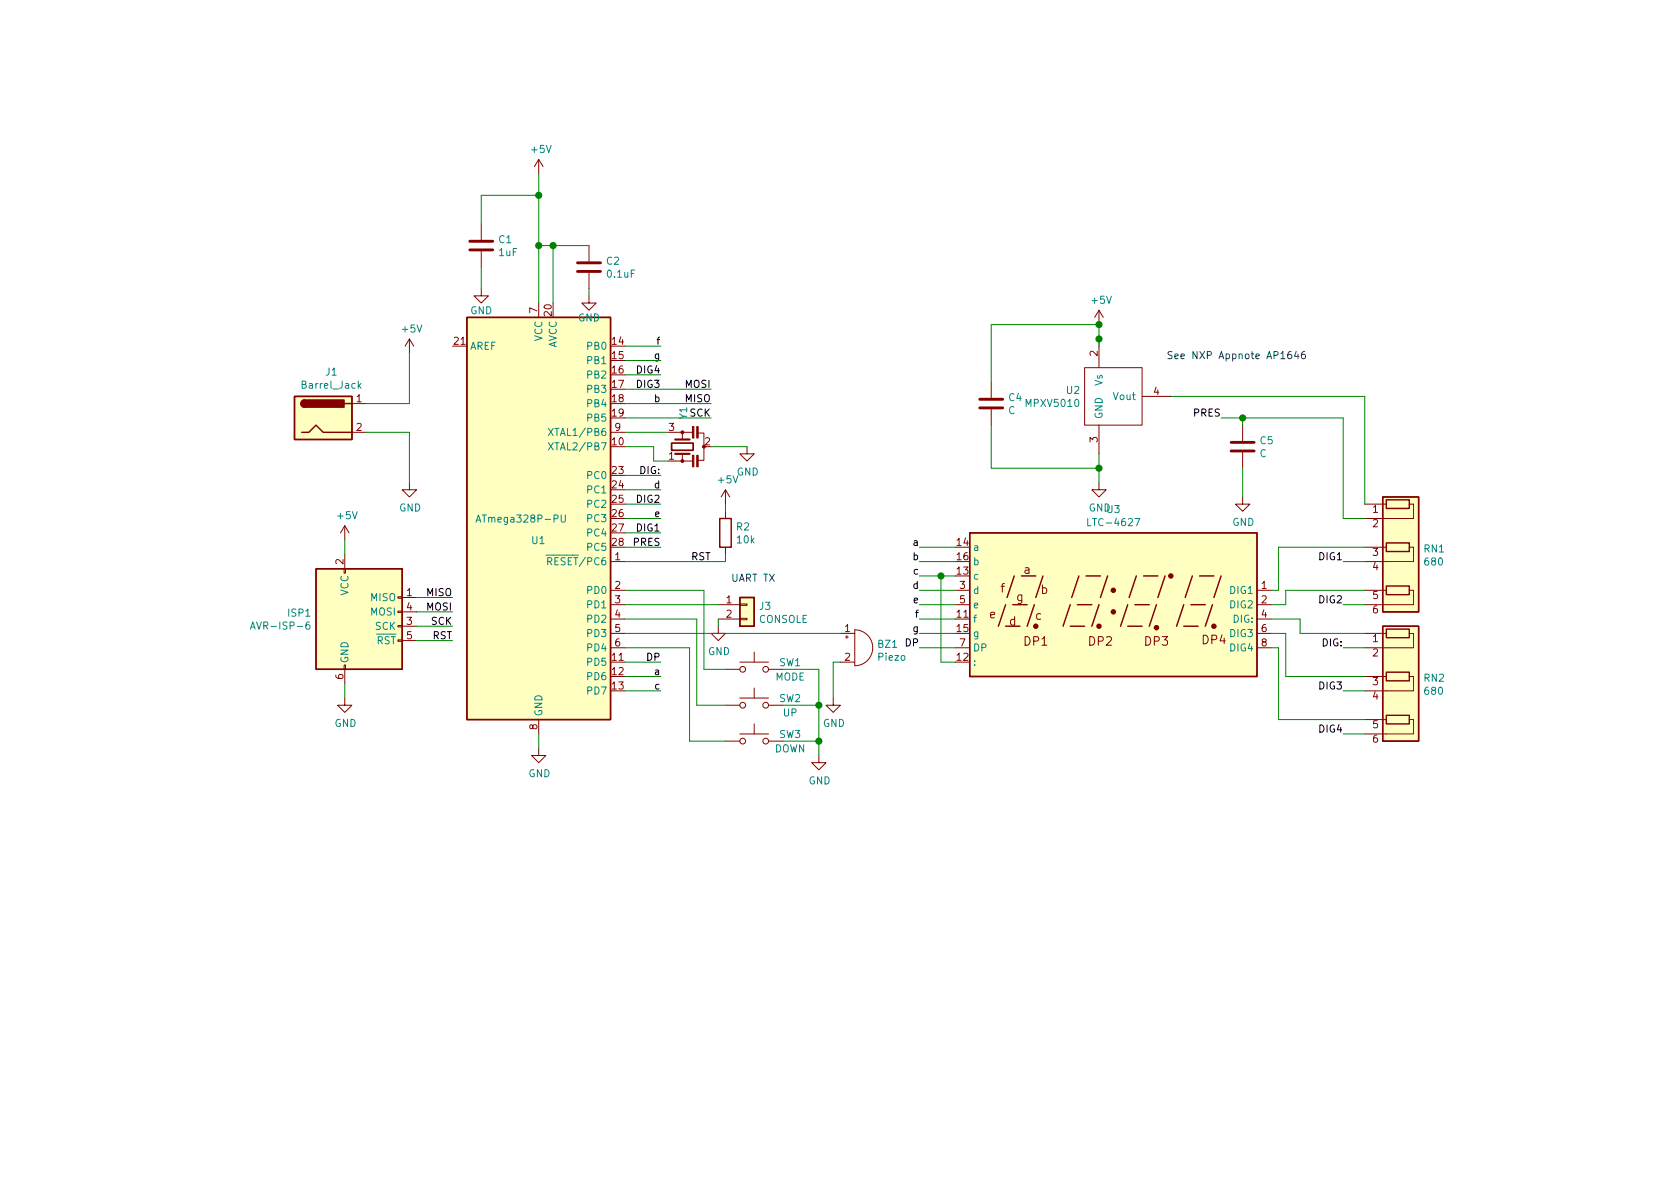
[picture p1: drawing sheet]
EESchema Schematic File Version 5
EELAYER 30 0
EELAYER END
$Descr A4 11693 8268
encoding utf-8
Sheet 1 1
Title ""
Date ""
Rev ""
Comp ""
Comment1 ""
Comment2 ""
Comment3 ""
Comment4 ""
Comment5 ""
Comment6 ""
Comment7 ""
Comment8 ""
Comment9 ""
$EndDescr
Connection ~ 3750 1350
Connection ~ 3750 1700
Connection ~ 3850 1700
Connection ~ 5700 4900
Connection ~ 5700 5150
Connection ~ 6550 4000
Connection ~ 7650 2250
Connection ~ 7650 2350
Connection ~ 7650 3250
Connection ~ 8650 2900
Wire Wire Line
	2400 3750 2400 3850
Wire Wire Line
	2400 4750 2400 4850
Wire Wire Line
	2550 2800 2850 2800
Wire Wire Line
	2550 3000 2850 3000
Wire Wire Line
	2850 2450 2850 2800
Wire Wire Line
	2850 3000 2850 3350
Wire Wire Line
	2900 4150 3150 4150
Wire Wire Line
	2900 4250 3150 4250
Wire Wire Line
	2900 4350 3150 4350
Wire Wire Line
	2900 4450 3150 4450
Wire Wire Line
	3350 1350 3350 1550
Wire Wire Line
	3350 1350 3750 1350
Wire Wire Line
	3350 1850 3350 2000
Wire Wire Line
	3750 1200 3750 1350
Wire Wire Line
	3750 1350 3750 1700
Wire Wire Line
	3750 1700 3750 2100
Wire Wire Line
	3750 1700 3850 1700
Wire Wire Line
	3750 5100 3750 5200
Wire Wire Line
	3850 1700 3850 2100
Wire Wire Line
	3850 1700 4100 1700
Wire Wire Line
	4100 2000 4100 2050
Wire Wire Line
	4350 2400 4600 2400
Wire Wire Line
	4350 2500 4600 2500
Wire Wire Line
	4350 2600 4600 2600
Wire Wire Line
	4350 2700 4950 2700
Wire Wire Line
	4350 2800 4950 2800
Wire Wire Line
	4350 2900 4950 2900
Wire Wire Line
	4350 3000 4650 3000
Wire Wire Line
	4350 3300 4600 3300
Wire Wire Line
	4350 3400 4600 3400
Wire Wire Line
	4350 3500 4600 3500
Wire Wire Line
	4350 3600 4600 3600
Wire Wire Line
	4350 3700 4600 3700
Wire Wire Line
	4350 3800 4600 3800
Wire Wire Line
	4350 3900 5050 3900
Wire Wire Line
	4350 4200 5000 4200
Wire Wire Line
	4350 4300 4850 4300
Wire Wire Line
	4350 4400 5850 4400
Wire Wire Line
	4350 4500 4800 4500
Wire Wire Line
	4350 4600 4600 4600
Wire Wire Line
	4350 4700 4600 4700
Wire Wire Line
	4350 4800 4600 4800
Wire Wire Line
	4550 3100 4350 3100
Wire Wire Line
	4550 3200 4550 3100
Wire Wire Line
	4650 3200 4550 3200
Wire Wire Line
	4800 5150 4800 4500
Wire Wire Line
	4850 4300 4850 4900
Wire Wire Line
	4850 4900 5050 4900
Wire Wire Line
	4900 4100 4350 4100
Wire Wire Line
	4900 4650 4900 4100
Wire Wire Line
	5000 4300 5000 4350
Wire Wire Line
	5050 3500 5050 3550
Wire Wire Line
	5050 3850 5050 3900
Wire Wire Line
	5050 4650 4900 4650
Wire Wire Line
	5050 5150 4800 5150
Wire Wire Line
	5200 3100 4950 3100
Wire Wire Line
	5450 4650 5700 4650
Wire Wire Line
	5450 4900 5700 4900
Wire Wire Line
	5450 5150 5700 5150
Wire Wire Line
	5700 4650 5700 4900
Wire Wire Line
	5700 4900 5700 5150
Wire Wire Line
	5700 5150 5700 5250
Wire Wire Line
	5800 4600 5800 4850
Wire Wire Line
	5850 4600 5800 4600
Wire Wire Line
	6400 3800 6650 3800
Wire Wire Line
	6400 3900 6650 3900
Wire Wire Line
	6400 4000 6550 4000
Wire Wire Line
	6400 4100 6650 4100
Wire Wire Line
	6400 4200 6650 4200
Wire Wire Line
	6400 4300 6650 4300
Wire Wire Line
	6400 4400 6650 4400
Wire Wire Line
	6400 4500 6650 4500
Wire Wire Line
	6550 4000 6650 4000
Wire Wire Line
	6550 4600 6550 4000
Wire Wire Line
	6650 4600 6550 4600
Wire Wire Line
	6900 2250 6900 2650
Wire Wire Line
	6900 2250 7650 2250
Wire Wire Line
	6900 2950 6900 3250
Wire Wire Line
	6900 3250 7650 3250
Wire Wire Line
	7650 2250 7650 2350
Wire Wire Line
	7650 2400 7650 2350
Wire Wire Line
	7650 3150 7650 3250
Wire Wire Line
	7650 3250 7650 3350
Wire Wire Line
	8150 2750 9500 2750
Wire Wire Line
	8500 2900 8650 2900
Wire Wire Line
	8650 2900 8650 2950
Wire Wire Line
	8650 2900 9350 2900
Wire Wire Line
	8650 3250 8650 3450
Wire Wire Line
	8850 4100 8900 4100
Wire Wire Line
	8850 4200 8950 4200
Wire Wire Line
	8850 4300 9050 4300
Wire Wire Line
	8850 4400 8950 4400
Wire Wire Line
	8900 3800 9500 3800
Wire Wire Line
	8900 4100 8900 3800
Wire Wire Line
	8900 4500 8850 4500
Wire Wire Line
	8900 4500 8900 5000
Wire Wire Line
	8900 5000 9500 5000
Wire Wire Line
	8950 4100 9500 4100
Wire Wire Line
	8950 4200 8950 4100
Wire Wire Line
	8950 4400 8950 4700
Wire Wire Line
	8950 4700 9500 4700
Wire Wire Line
	9050 4300 9050 4400
Wire Wire Line
	9050 4400 9500 4400
Wire Wire Line
	9350 3600 9350 2900
Wire Wire Line
	9350 3900 9500 3900
Wire Wire Line
	9350 4200 9500 4200
Wire Wire Line
	9350 4500 9500 4500
Wire Wire Line
	9350 4800 9500 4800
Wire Wire Line
	9350 5100 9500 5100
Wire Wire Line
	9500 2750 9500 3500
Wire Wire Line
	9500 3600 9350 3600
Text Notes 5400 4050 2    50   ~ 0
UART TX
Text Notes 9100 2500 2    50   ~ 0
See NXP Appnote AP1646
Text Label 3150 4150 2    50   ~ 0
MISO
Text Label 3150 4250 2    50   ~ 0
MOSI
Text Label 3150 4350 2    50   ~ 0
SCK
Text Label 3150 4450 2    50   ~ 0
RST
Text Label 4600 2400 2    50   ~ 0
f
Text Label 4600 2500 2    50   ~ 0
g
Text Label 4600 2600 2    50   ~ 0
DIG4
Text Label 4600 2700 2    50   ~ 0
DIG3
Text Label 4600 2800 2    50   ~ 0
b
Text Label 4600 3300 2    50   ~ 0
DIG:
Text Label 4600 3400 2    50   ~ 0
d
Text Label 4600 3500 2    50   ~ 0
DIG2
Text Label 4600 3600 2    50   ~ 0
e
Text Label 4600 3700 2    50   ~ 0
DIG1
Text Label 4600 3800 2    50   ~ 0
PRES
Text Label 4600 4600 2    50   ~ 0
DP
Text Label 4600 4700 2    50   ~ 0
a
Text Label 4600 4800 2    50   ~ 0
c
Text Label 4950 2700 2    50   ~ 0
MOSI
Text Label 4950 2800 2    50   ~ 0
MISO
Text Label 4950 2900 2    50   ~ 0
SCK
Text Label 4950 3900 2    50   ~ 0
RST
Text Label 6400 3800 2    50   ~ 0
a
Text Label 6400 3900 2    50   ~ 0
b
Text Label 6400 4000 2    50   ~ 0
c
Text Label 6400 4100 2    50   ~ 0
d
Text Label 6400 4200 2    50   ~ 0
e
Text Label 6400 4300 2    50   ~ 0
f
Text Label 6400 4400 2    50   ~ 0
g
Text Label 6400 4500 2    50   ~ 0
DP
Text Label 8500 2900 2    50   ~ 0
PRES
Text Label 9350 3900 2    50   ~ 0
DIG1
Text Label 9350 4200 2    50   ~ 0
DIG2
Text Label 9350 4500 2    50   ~ 0
DIG:
Text Label 9350 4800 2    50   ~ 0
DIG3
Text Label 9350 5100 2    50   ~ 0
DIG4
$Comp
L power:+5V #PWR0110
U 1 1
P 2400 3750
F 0 "#PWR0110" H 2400 3600 50  0001 C CNN
F 1 "+5V" H 2415 3923 50  0000 C CNN
F 2 "" H 2400 3750 50  0001 C CNN
F 3 "" H 2400 3750 50  0001 C CNN
	1    2400 3750
	1    0    0    -1  
$EndComp
$Comp
L power:+5V #PWR0103
U 1 1
P 2850 2450
F 0 "#PWR0103" H 2850 2300 50  0001 C CNN
F 1 "+5V" H 2865 2623 50  0000 C CNN
F 2 "" H 2850 2450 50  0001 C CNN
F 3 "" H 2850 2450 50  0001 C CNN
	1    2850 2450
	1    0    0    -1  
$EndComp
$Comp
L power:+5V #PWR0106
U 1 1
P 3750 1200
F 0 "#PWR0106" H 3750 1050 50  0001 C CNN
F 1 "+5V" H 3765 1373 50  0000 C CNN
F 2 "" H 3750 1200 50  0001 C CNN
F 3 "" H 3750 1200 50  0001 C CNN
	1    3750 1200
	1    0    0    -1  
$EndComp
$Comp
L power:+5V #PWR0116
U 1 1
P 5050 3500
F 0 "#PWR0116" H 5050 3350 50  0001 C CNN
F 1 "+5V" H 5065 3673 50  0000 C CNN
F 2 "" H 5050 3500 50  0001 C CNN
F 3 "" H 5050 3500 50  0001 C CNN
	1    5050 3500
	1    0    0    -1  
$EndComp
$Comp
L power:+5V #PWR0107
U 1 1
P 7650 2250
F 0 "#PWR0107" H 7650 2100 50  0001 C CNN
F 1 "+5V" H 7665 2423 50  0000 C CNN
F 2 "" H 7650 2250 50  0001 C CNN
F 3 "" H 7650 2250 50  0001 C CNN
	1    7650 2250
	1    0    0    -1  
$EndComp
$Comp
L power:GND #PWR0111
U 1 1
P 2400 4850
F 0 "#PWR0111" H 2400 4600 50  0001 C CNN
F 1 "GND" H 2405 4677 50  0000 C CNN
F 2 "" H 2400 4850 50  0001 C CNN
F 3 "" H 2400 4850 50  0001 C CNN
	1    2400 4850
	1    0    0    -1  
$EndComp
$Comp
L power:GND #PWR0115
U 1 1
P 2850 3350
F 0 "#PWR0115" H 2850 3100 50  0001 C CNN
F 1 "GND" H 2855 3177 50  0000 C CNN
F 2 "" H 2850 3350 50  0001 C CNN
F 3 "" H 2850 3350 50  0001 C CNN
	1    2850 3350
	1    0    0    -1  
$EndComp
$Comp
L power:GND #PWR0102
U 1 1
P 3350 2000
F 0 "#PWR0102" H 3350 1750 50  0001 C CNN
F 1 "GND" H 3350 1850 50  0000 C CNN
F 2 "" H 3350 2000 50  0001 C CNN
F 3 "" H 3350 2000 50  0001 C CNN
	1    3350 2000
	1    0    0    -1  
$EndComp
$Comp
L power:GND #PWR0105
U 1 1
P 3750 5200
F 0 "#PWR0105" H 3750 4950 50  0001 C CNN
F 1 "GND" H 3755 5027 50  0000 C CNN
F 2 "" H 3750 5200 50  0001 C CNN
F 3 "" H 3750 5200 50  0001 C CNN
	1    3750 5200
	1    0    0    -1  
$EndComp
$Comp
L power:GND #PWR0117
U 1 1
P 4100 2050
F 0 "#PWR0117" H 4100 1800 50  0001 C CNN
F 1 "GND" H 4100 1900 50  0000 C CNN
F 2 "" H 4100 2050 50  0001 C CNN
F 3 "" H 4100 2050 50  0001 C CNN
	1    4100 2050
	1    0    0    -1  
$EndComp
$Comp
L power:GND #PWR0113
U 1 1
P 5000 4350
F 0 "#PWR0113" H 5000 4100 50  0001 C CNN
F 1 "GND" H 5005 4177 50  0000 C CNN
F 2 "" H 5000 4350 50  0001 C CNN
F 3 "" H 5000 4350 50  0001 C CNN
	1    5000 4350
	1    0    0    -1  
$EndComp
$Comp
L power:GND #PWR0101
U 1 1
P 5200 3100
F 0 "#PWR0101" H 5200 2850 50  0001 C CNN
F 1 "GND" H 5205 2927 50  0000 C CNN
F 2 "" H 5200 3100 50  0001 C CNN
F 3 "" H 5200 3100 50  0001 C CNN
	1    5200 3100
	1    0    0    -1  
$EndComp
$Comp
L power:GND #PWR0112
U 1 1
P 5700 5250
F 0 "#PWR0112" H 5700 5000 50  0001 C CNN
F 1 "GND" H 5705 5077 50  0000 C CNN
F 2 "" H 5700 5250 50  0001 C CNN
F 3 "" H 5700 5250 50  0001 C CNN
	1    5700 5250
	1    0    0    -1  
$EndComp
$Comp
L power:GND #PWR0114
U 1 1
P 5800 4850
F 0 "#PWR0114" H 5800 4600 50  0001 C CNN
F 1 "GND" H 5805 4677 50  0000 C CNN
F 2 "" H 5800 4850 50  0001 C CNN
F 3 "" H 5800 4850 50  0001 C CNN
	1    5800 4850
	1    0    0    -1  
$EndComp
$Comp
L power:GND #PWR0109
U 1 1
P 7650 3350
F 0 "#PWR0109" H 7650 3100 50  0001 C CNN
F 1 "GND" H 7655 3177 50  0000 C CNN
F 2 "" H 7650 3350 50  0001 C CNN
F 3 "" H 7650 3350 50  0001 C CNN
	1    7650 3350
	1    0    0    -1  
$EndComp
$Comp
L power:GND #PWR0108
U 1 1
P 8650 3450
F 0 "#PWR0108" H 8650 3200 50  0001 C CNN
F 1 "GND" H 8655 3277 50  0000 C CNN
F 2 "" H 8650 3450 50  0001 C CNN
F 3 "" H 8650 3450 50  0001 C CNN
	1    8650 3450
	1    0    0    -1  
$EndComp
$Comp
L Device:R R2
U 1 1
P 5050 3700
F 0 "R2" H 5120 3745 50  0000 L CNN
F 1 "10k" H 5120 3655 50  0000 L CNN
F 2 "Resistor_THT:R_Axial_DIN0207_L6.3mm_D2.5mm_P7.62mm_Horizontal" V 4980 3700 50  0001 C CNN
F 3 "~" H 5050 3700 50  0001 C CNN
	1    5050 3700
	1    0    0    -1  
$EndComp
$Comp
L Connector_Generic:Conn_01x02 J3
U 1 1
P 5200 4200
F 0 "J3" H 5280 4192 50  0000 L CNN
F 1 "CONSOLE" H 5280 4101 50  0000 L CNN
F 2 "Connector_PinHeader_2.54mm:PinHeader_1x02_P2.54mm_Vertical" H 5200 4200 50  0001 C CNN
F 3 "~" H 5200 4200 50  0001 C CNN
	1    5200 4200
	1    0    0    -1  
$EndComp
$Comp
L Device:C C1
U 1 1
P 3350 1700
F 0 "C1" H 3465 1745 50  0000 L CNN
F 1 "1uF" H 3465 1655 50  0000 L CNN
F 2 "Capacitor_THT:C_Disc_D5.0mm_W2.5mm_P2.50mm" H 3388 1550 50  0001 C CNN
F 3 "~" H 3350 1700 50  0001 C CNN
	1    3350 1700
	1    0    0    -1  
$EndComp
$Comp
L Device:C C2
U 1 1
P 4100 1850
F 0 "C2" H 4215 1895 50  0000 L CNN
F 1 "0.1uF" H 4215 1805 50  0000 L CNN
F 2 "Capacitor_THT:C_Disc_D5.0mm_W2.5mm_P2.50mm" H 4138 1700 50  0001 C CNN
F 3 "~" H 4100 1850 50  0001 C CNN
	1    4100 1850
	1    0    0    -1  
$EndComp
$Comp
L Device:C C4
U 1 1
P 6900 2800
F 0 "C4" H 7015 2845 50  0000 L CNN
F 1 "C" H 7015 2755 50  0000 L CNN
F 2 "Capacitor_THT:C_Disc_D5.0mm_W2.5mm_P2.50mm" H 6938 2650 50  0001 C CNN
F 3 "~" H 6900 2800 50  0001 C CNN
	1    6900 2800
	1    0    0    -1  
$EndComp
$Comp
L Device:C C5
U 1 1
P 8650 3100
F 0 "C5" H 8765 3145 50  0000 L CNN
F 1 "C" H 8765 3055 50  0000 L CNN
F 2 "Capacitor_THT:C_Disc_D5.0mm_W2.5mm_P2.50mm" H 8688 2950 50  0001 C CNN
F 3 "~" H 8650 3100 50  0001 C CNN
	1    8650 3100
	1    0    0    -1  
$EndComp
$Comp
L common:SW_Push SW1
U 1 1
P 5250 4650
F 0 "SW1" H 5500 4700 50  0000 C CNN
F 1 "MODE" H 5500 4600 50  0000 C CNN
F 2 "common:SW_PUSH_6mm" H 5250 4850 50  0001 C CNN
F 3 "" H 5250 4850 50  0001 C CNN
	1    5250 4650
	1    0    0    -1  
$EndComp
$Comp
L common:SW_Push SW2
U 1 1
P 5250 4900
F 0 "SW2" H 5500 4950 50  0000 C CNN
F 1 "UP" H 5500 4850 50  0000 C CNN
F 2 "common:SW_PUSH_6mm" H 5250 5100 50  0001 C CNN
F 3 "" H 5250 5100 50  0001 C CNN
	1    5250 4900
	1    0    0    -1  
$EndComp
$Comp
L common:SW_Push SW3
U 1 1
P 5250 5150
F 0 "SW3" H 5500 5200 50  0000 C CNN
F 1 "DOWN" H 5500 5100 50  0000 C CNN
F 2 "common:SW_PUSH_6mm" H 5250 5350 50  0001 C CNN
F 3 "" H 5250 5350 50  0001 C CNN
	1    5250 5150
	1    0    0    -1  
$EndComp
$Comp
L Device:Buzzer BZ1
U 1 1
P 5950 4500
F 0 "BZ1" H 6103 4528 50  0000 L CNN
F 1 "Piezo" H 6103 4438 50  0000 L CNN
F 2 "Buzzer_Beeper:Buzzer_TDK_PS1240P02BT_D12.2mm_H6.5mm" V 5925 4600 50  0001 C CNN
F 3 "~" V 5925 4600 50  0001 C CNN
	1    5950 4500
	1    0    0    -1  
$EndComp
$Comp
L Device:Resonator_Small Y1
U 1 1
P 4750 3100
F 0 "Y1" H 4937 3095 50  0000 L CNN
F 1 "Resonator_Small" H 4937 3005 50  0001 L CNN
F 2 "Crystal:Resonator_muRata_CSTLSxxxX-3Pin_W5.5mm_H3.0mm" H 4725 3100 50  0001 C CNN
F 3 "~" H 4725 3100 50  0001 C CNN
	1    4750 3100
	0    -1   -1   0   
$EndComp
$Comp
L Connector:Barrel_Jack J1
U 1 1
P 2250 2900
F 0 "J1" H 2307 3223 50  0000 C CNN
F 1 "Barrel_Jack" H 2307 3132 50  0000 C CNN
F 2 "Connector_BarrelJack:BarrelJack_Wuerth_6941xx301002" H 2300 2860 50  0001 C CNN
F 3 "~" H 2300 2860 50  0001 C CNN
	1    2250 2900
	1    0    0    -1  
$EndComp
$Comp
L Device:R_Pack03_SIP RN1
U 1 1
P 9700 3800
F 0 "RN1" V 9708 4005 50  0000 L CNN
F 1 "680" V 9799 4005 50  0000 L CNN
F 2 "Resistor_THT:R_Array_SIP6" V 10275 3800 50  0001 C CNN
F 3 "http://www.vishay.com/docs/31509/csc.pdf" H 9700 3800 50  0001 C CNN
	1    9700 3800
	0    1    1    0   
$EndComp
$Comp
L Device:R_Pack03_SIP RN2
U 1 1
P 9700 4700
F 0 "RN2" V 9708 4905 50  0000 L CNN
F 1 "680" V 9799 4905 50  0000 L CNN
F 2 "Resistor_THT:R_Array_SIP6" V 10275 4700 50  0001 C CNN
F 3 "http://www.vishay.com/docs/31509/csc.pdf" H 9700 4700 50  0001 C CNN
	1    9700 4700
	0    1    1    0   
$EndComp
$Comp
L common:MPXV5010 U2
U 1 1
P 7750 2750
F 0 "U2" H 7522 2795 50  0000 R CNN
F 1 "MPXV5010" H 7522 2705 50  0000 R CNN
F 2 "common:DIPSOP-8_W550thou" H 7750 2750 50  0001 C CNN
F 3 "" H 7750 2750 50  0001 C CNN
	1    7750 2750
	1    0    0    -1  
$EndComp
$Comp
L Connector:AVR-ISP-6 ISP1
U 1 1
P 2500 4350
F 0 "ISP1" H 2170 4445 50  0000 R CNN
F 1 "AVR-ISP-6" H 2170 4355 50  0000 R CNN
F 2 "common:ISP_POGO" V 2250 4400 50  0001 C CNN
F 3 " ~" H 1225 3800 50  0001 C CNN
	1    2500 4350
	1    0    0    -1  
$EndComp
$Comp
L common:LTC-4627 U3
U 1 1
P 7750 4200
F 0 "U3" H 7750 4866 50  0000 C CNN
F 1 "LTC-4627" H 7750 4775 50  0000 C CNN
F 2 "common:LTC-4627" H 7750 3600 50  0001 C CNN
F 3 "" H 7320 4230 50  0001 C CNN
	1    7750 4200
	1    0    0    -1  
$EndComp
$Comp
L MCU_Microchip_ATmega:ATmega328P-PU U1
U 1 1
P 3750 3600
F 0 "U1" H 3800 3450 50  0000 R CNN
F 1 "ATmega328P-PU" H 3950 3600 50  0000 R CNN
F 2 "Package_DIP:DIP-28_W7.62mm" H 3750 3600 50  0001 C CIN
F 3 "http://ww1.microchip.com/downloads/en/DeviceDoc/ATmega328_P%20AVR%20MCU%20with%20picoPower%20Technology%20Data%20Sheet%2040001984A.pdf" H 3750 3600 50  0001 C CNN
	1    3750 3600
	1    0    0    -1  
$EndComp
$EndSCHEMATC
